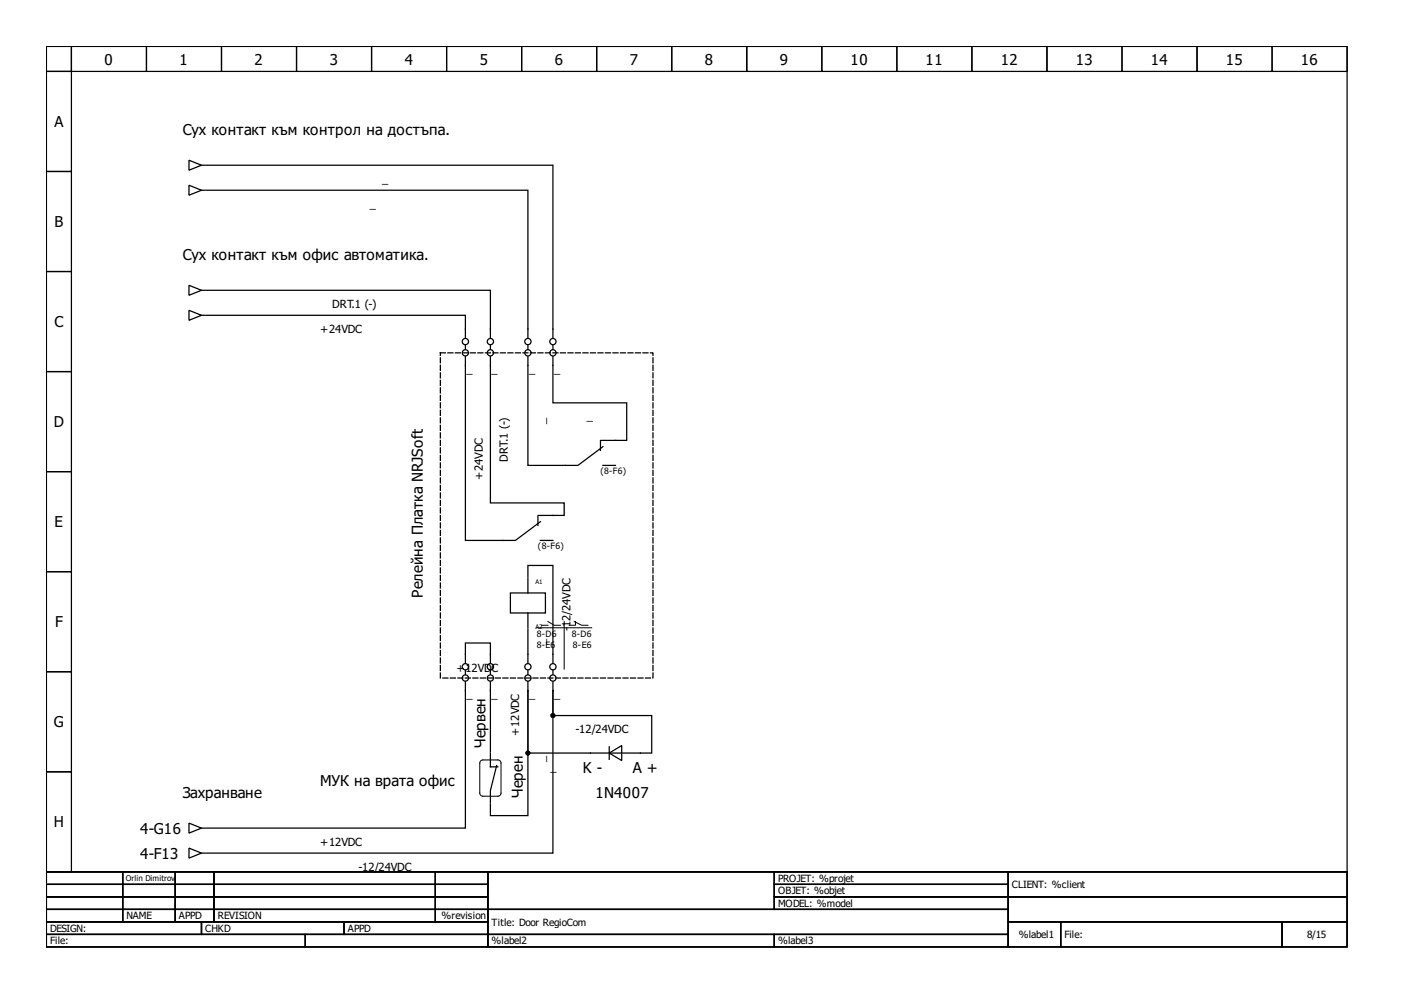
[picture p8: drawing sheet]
<svg xmlns="http://www.w3.org/2000/svg" width="297mm" height="210mm" viewBox="0 0 297 210" stroke-linecap="round" stroke-linejoin="round" font-family="sans-serif">
<g fill="none" stroke="#000" stroke-width=".26">
<path d="M9.8 9.8h274.4v174.1h-274.4zM9.8 9.8h5.3v5.3h-5.3zM9.8 15.1h5.3v21.1h-5.3zM15.1 9.8h15.8v5.3h-15.8zM30.9 9.8h15.8v5.3h-15.8zM46.7 9.8h15.9v5.3h-15.9zM62.6 9.8h15.8v5.3h-15.8zM78.4 9.8h15.8v5.3h-15.8zM94.2 9.8h15.9v5.3h-15.9zM110.1 9.8h15.8v5.3h-15.8zM125.9 9.8h15.8v5.3h-15.8zM141.7 9.8h15.8v5.3h-15.8z"/>
<path d="M157.5 9.8h15.9v5.3h-15.9zM173.4 9.8h15.8v5.3h-15.8zM189.2 9.8h15.8v5.3h-15.8zM205 9.8h15.9v5.3h-15.9zM220.9 9.8h15.8v5.3h-15.8zM236.7 9.8h15.8v5.3h-15.8zM252.5 9.8h15.9v5.3h-15.9zM268.4 9.8h15.8v5.3h-15.8zM9.8 36.2h5.3v21.1h-5.3zM9.8 57.3h5.3v21.1h-5.3zM9.8 78.4h5.3v21.1h-5.3zM9.8 99.5h5.3v21.1h-5.3z"/>
<path d="M9.8 120.6h5.3v21.1h-5.3zM9.8 141.7h5.3v21.1h-5.3zM103.5 158.9v2.9h1.5M9.8 162.8h5.3v21.1h-5.3zM104.8 161.5l-1.3 5.3v2.6M9.8 183.9h274.4v15.9h-274.4zM9.8 183.9h16.1v2.7h-16.1zM9.8 186.6h16.1v2.6h-16.1zM9.8 189.2h16.1v2.6h-16.1zM9.8 191.8h16.1v2.7h-16.1zM9.8 194.5h32.7v2.6h-32.7zM9.8 197.1h54.6v2.7h-54.6z"/>
<path d="M25.9 183.9h11.1v2.7h-11.1zM25.9 186.6h11.1v2.6h-11.1zM25.9 189.2h11.1v2.6h-11.1zM25.9 191.8h11.1v2.7h-11.1zM37 183.9h8.1v2.7h-8.1zM37 186.6h8.1v2.6h-8.1zM37 189.2h8.1v2.6h-8.1zM37 191.8h8.1v2.7h-8.1zM42.5 194.5h30.1v2.6h-30.1zM45.1 183.9h46.7v2.7h-46.7zM45.1 186.6h46.7v2.6h-46.7zM45.1 189.2h46.7v2.6h-46.7z"/>
<path d="M45.1 191.8h46.7v2.7h-46.7zM64.4 197.1h38.5v2.7h-38.5zM72.6 194.5h30.3v2.6h-30.3zM91.8 183.9h11.1v2.7h-11.1zM91.8 186.6h11.1v2.6h-11.1zM91.8 189.2h11.1v2.6h-11.1zM91.8 191.8h11.1v2.7h-11.1zM102.9 183.9h60.4v7.9h-60.4zM102.9 191.8h109.8v5.3h-109.8zM102.9 197.1h60.4v2.7h-60.4zM163.3 183.9h49.4v2.7h-49.4zM163.3 186.6h49.4v2.6h-49.4z"/>
<path d="M163.3 189.2h49.4v2.6h-49.4zM163.3 197.1h49.4v2.7h-49.4zM212.7 183.9h71.5v5.3h-71.5zM212.7 189.2h71.5v5.3h-71.5zM212.7 194.5h11.1v5.3h-11.1zM223.8 194.5h46.7v5.3h-46.7zM270.5 194.5h13.7v5.3h-13.7z"/>
</g>
<path d="M92.9 74.4h44.9v68.6h-44.9z" fill="none" stroke="#000" stroke-width=".26" stroke-dasharray="1.1 .5"/>
<path d="M101.4 160.5l.5-.2h3.1a.66 .66 0 0 1 .7 .7v6.3a.66 .66 0 0 1-.7 .7h-3.1a.66 .66 0 0 1-.7-.7v-6.3z" fill="none" stroke="#000" stroke-width=".21"/>
<path d="M128.5 158.9l2.7-1.6v3.1z" fill="#fff" stroke="#000" stroke-width=".26"/>
<g fill="none" stroke="#000" stroke-width=".26">
<path d="M39.9 39.1l2.6 1-2.6 1.1zM39.9 33.8l2.6 1.1-2.6 1zM42.5 34.9h.8M43.6 34.9h73v36.4M42.5 40.1h.8M43.6 40.1h67.8v31.2M39.9 60.2l2.6 1-2.6 1.1zM39.9 65.5l2.6 1-2.6 1.1zM42.5 61.2h.8M42.5 66.5h.8M43.6 61.2h59.9v10.1M43.6 66.5h54.6v4.8"/>
<path d="M98.2 75.2v38.8h10.5l5.3-3.9M98.2 72.8v.8M103.5 75.2v30.9h15.5v2.6h-5.5v2.1M103.5 72.8v.8M111.4 75.2v23h10.5l5.3-4M111.4 72.8v.8M116.6 75.2v9.8h15.6v7.9h-5.5v2.1M116.6 72.8v.8M127.2 98.2h2.6M114 114h2.6M98.2 139.9v-4.3h5.3v4.3M107.7 125.1h7.4v4.2h-7.4z"/>
<path d="M111.4 121.7v-2.4h5.2v20.6M111.4 132.7v7.2M111.4 121.9v3.2M111.4 129.3v3.2M98.2 143.8v30.9h-54.6M98.2 141.5v.7M103.5 143.8v14.8M103.5 141.5v.7M111.4 145.7v26.4h-7.9v-2.4M111.4 145.7v13.2h26.1v-8h-20.9v-5.2M111.4 141.5v.7M111.4 143.8v1.9"/>
<path d="M116.6 141.5v.7M116.6 143.8v1.9M116.6 145.7v34.3h-73M128.5 157.5v2.7M39.9 178.9l2.6 1.1-2.6 1zM39.9 173.6l2.6 1.1-2.6 1.1zM42.5 180h.8M42.5 174.7h.8"/>
<circle cx="98.2" cy="72.1" r=".66"/>
<circle cx="98.2" cy="74.4" r=".66"/>
<circle cx="103.5" cy="72.1" r=".66"/>
<circle cx="103.5" cy="74.4" r=".66"/>
<circle cx="111.4" cy="72.1" r=".66"/>
<circle cx="111.4" cy="74.4" r=".66"/>
<circle cx="116.6" cy="72.1" r=".66"/>
<circle cx="116.6" cy="74.4" r=".66"/>
<circle cx="98.2" cy="140.7" r=".66"/>
<circle cx="98.2" cy="143" r=".66"/>
<circle cx="103.5" cy="140.7" r=".66"/>
<circle cx="103.5" cy="143" r=".66"/>
<circle cx="111.4" cy="140.7" r=".66"/>
<circle cx="111.4" cy="143" r=".66"/>
<circle cx="116.6" cy="140.7" r=".66"/>
<circle cx="116.6" cy="143" r=".66"/>
</g>
<path d="M113.2 132.4h11.6M114.3 131.9h1.3M115.6 131.1l1.3 .8h1.3M119 131.1v10M121.1 131.1l1.6 .8h1.3M121.4 131.1v.8h-1.3" fill="none" stroke="#000" stroke-width=".21"/>
<g fill="#000" stroke="#000" stroke-width=".26">
<circle cx="111.4" cy="158.9" r=".4"/>
<circle cx="116.6" cy="150.9" r=".4"/>
</g>
<g font-size="3.2">
<text x="22.1" y="13.6">0</text>
<text x="37.9" y="13.6">1</text>
<text x="53.7" y="13.6">2</text>
<text x="69.6" y="13.6">3</text>
<text x="85.4" y="13.6">4</text>
<text x="101.2" y="13.6">5</text>
<text x="117" y="13.6">6</text>
<text x="132.9" y="13.6">7</text>
<text x="148.7" y="13.6">8</text>
<text x="164.5" y="13.6">9</text>
<text x="179.4" y="13.6">10</text>
<text x="195.3" y="13.6">11</text>
<text x="211.1" y="13.6">12</text>
<text x="226.9" y="13.6">13</text>
<text x="242.8" y="13.6">14</text>
<text x="258.6" y="13.6">15</text>
<text x="274.4" y="13.6">16</text>
<text x="11.5" y="26.8">A</text>
<text x="38.5" y="28.5">Сух контакт към контрол на достъпа.</text>
<text x="11.5" y="47.9">B</text>
<text x="38.5" y="54.9">Сух контакт към офис автоматика.</text>
<text x="11.5" y="69">C</text>
<text x="11.4" y="90.1">D</text>
<text x="11.5" y="111.2">E</text>
<text x="89.2" y="126.1" transform="rotate(-90 89.2 126.1)">Релейна Платка NRJSoft</text>
<text x="11.6" y="132.3">F</text>
<text x="11.4" y="153.5">G</text>
<text x="102.4" y="157.8" transform="rotate(-90 102.4 157.8)">Червен</text>
<text x="67.6" y="165.7">МУК на врата офис</text>
<text x="123" y="163.1">K -</text>
<text x="133.5" y="163.1">A +</text>
<text x="38.5" y="168.4">Захранване</text>
<text x="110.3" y="168.4" transform="rotate(-90 110.3 168.4)">Черен</text>
<text x="125.6" y="168.4">1N4007</text>
<text x="11.4" y="174.6">H</text>
<text x="29.6" y="176">4-G16</text>
<text x="29.6" y="181.3">4-F13</text>
</g>
<g font-size="2.4">
<text x="80.6" y="38.5">_</text>
<text x="78" y="43.8">_</text>
<text x="70.1" y="64.9">DRT.1 (-)</text>
<text x="67.6" y="70.2">+24VDC</text>
<text x="98.4" y="78.7">_</text>
<text x="103.7" y="78.7">_</text>
<text x="111.6" y="78.7">_</text>
<text x="116.9" y="78.7">_</text>
<text x="115.1" y="89.5" transform="rotate(-90 115.1 89.5)">_</text>
<text x="123.8" y="88.7">_</text>
<text x="101.9" y="101.2" transform="rotate(-90 101.9 101.2)">+24VDC</text>
<text x="107.2" y="97.4" transform="rotate(-90 107.2 97.4)">DRT.1 (-)</text>
<text x="115.1" y="136" transform="rotate(-90 115.1 136)">_</text>
<text x="120.3" y="133.1" transform="rotate(-90 120.3 133.1)">-</text>
<text x="120.3" y="132.3" transform="rotate(-90 120.3 132.3)">12/24VDC</text>
<text x="96.3" y="141.7">+12VDC</text>
<text x="98.4" y="147.3">_</text>
<text x="103.7" y="147.3">_</text>
<text x="111.6" y="147.3">_</text>
<text x="116.9" y="147.3">_</text>
<text x="109.5" y="155.2" transform="rotate(-90 109.5 155.2)">+12VDC</text>
<text x="121.4" y="154.6">-12/24VDC</text>
<text x="115.1" y="160.7" transform="rotate(-90 115.1 160.7)">_</text>
<text x="116.1" y="162.6">_</text>
<text x="67.6" y="178.4">+12VDC</text>
<text x="75.6" y="183.7">-12/24VDC</text>
</g>
<g font-size="2.1">
<text x="164.1" y="186">PROJET: %projet</text>
<text x="164.1" y="188.7">OBJET: %objet</text>
<text x="164.1" y="191.3">MODEL: %model</text>
<text x="213.5" y="187.4">CLIENT: %client</text>
<text x="10.6" y="196.6">DESIGN:</text>
<text x="26.7" y="194">NAME</text>
<text x="37.8" y="194">APPD</text>
<text x="43.3" y="196.6">CHKD</text>
<text x="45.9" y="194">REVISION</text>
<text x="73.4" y="196.6">APPD</text>
<text x="93.2" y="194">%revision</text>
<text x="103.7" y="195.3">Title: Door RegioCom</text>
<text x="214.9" y="197.9">%label1</text>
<text x="224.6" y="197.9">File:</text>
<text x="275.7" y="197.9">8/15</text>
<text x="10.6" y="199.2">File:</text>
<text x="103.7" y="199.2">%label2</text>
<text x="164.1" y="199.2">%label3</text>
</g>
<g font-size="1.8">
<text x="126.7" y="100">(8-F6)</text>
<text x="113.5" y="115.9">(8-F6)</text>
<text x="113.2" y="134.3">8-D6</text>
<text x="113.2" y="136.7">8-E6</text>
<text x="120.6" y="134.3">8-D6</text>
<text x="120.9" y="136.7">8-E6</text>
</g>
<text font-size="1.7" x="26.5" y="185.9">Orlin Dimitrov</text>
<g font-size="1.3">
<text x="113" y="123.2">A1</text>
<text x="113" y="132.7">A2</text>
</g>
</svg>
